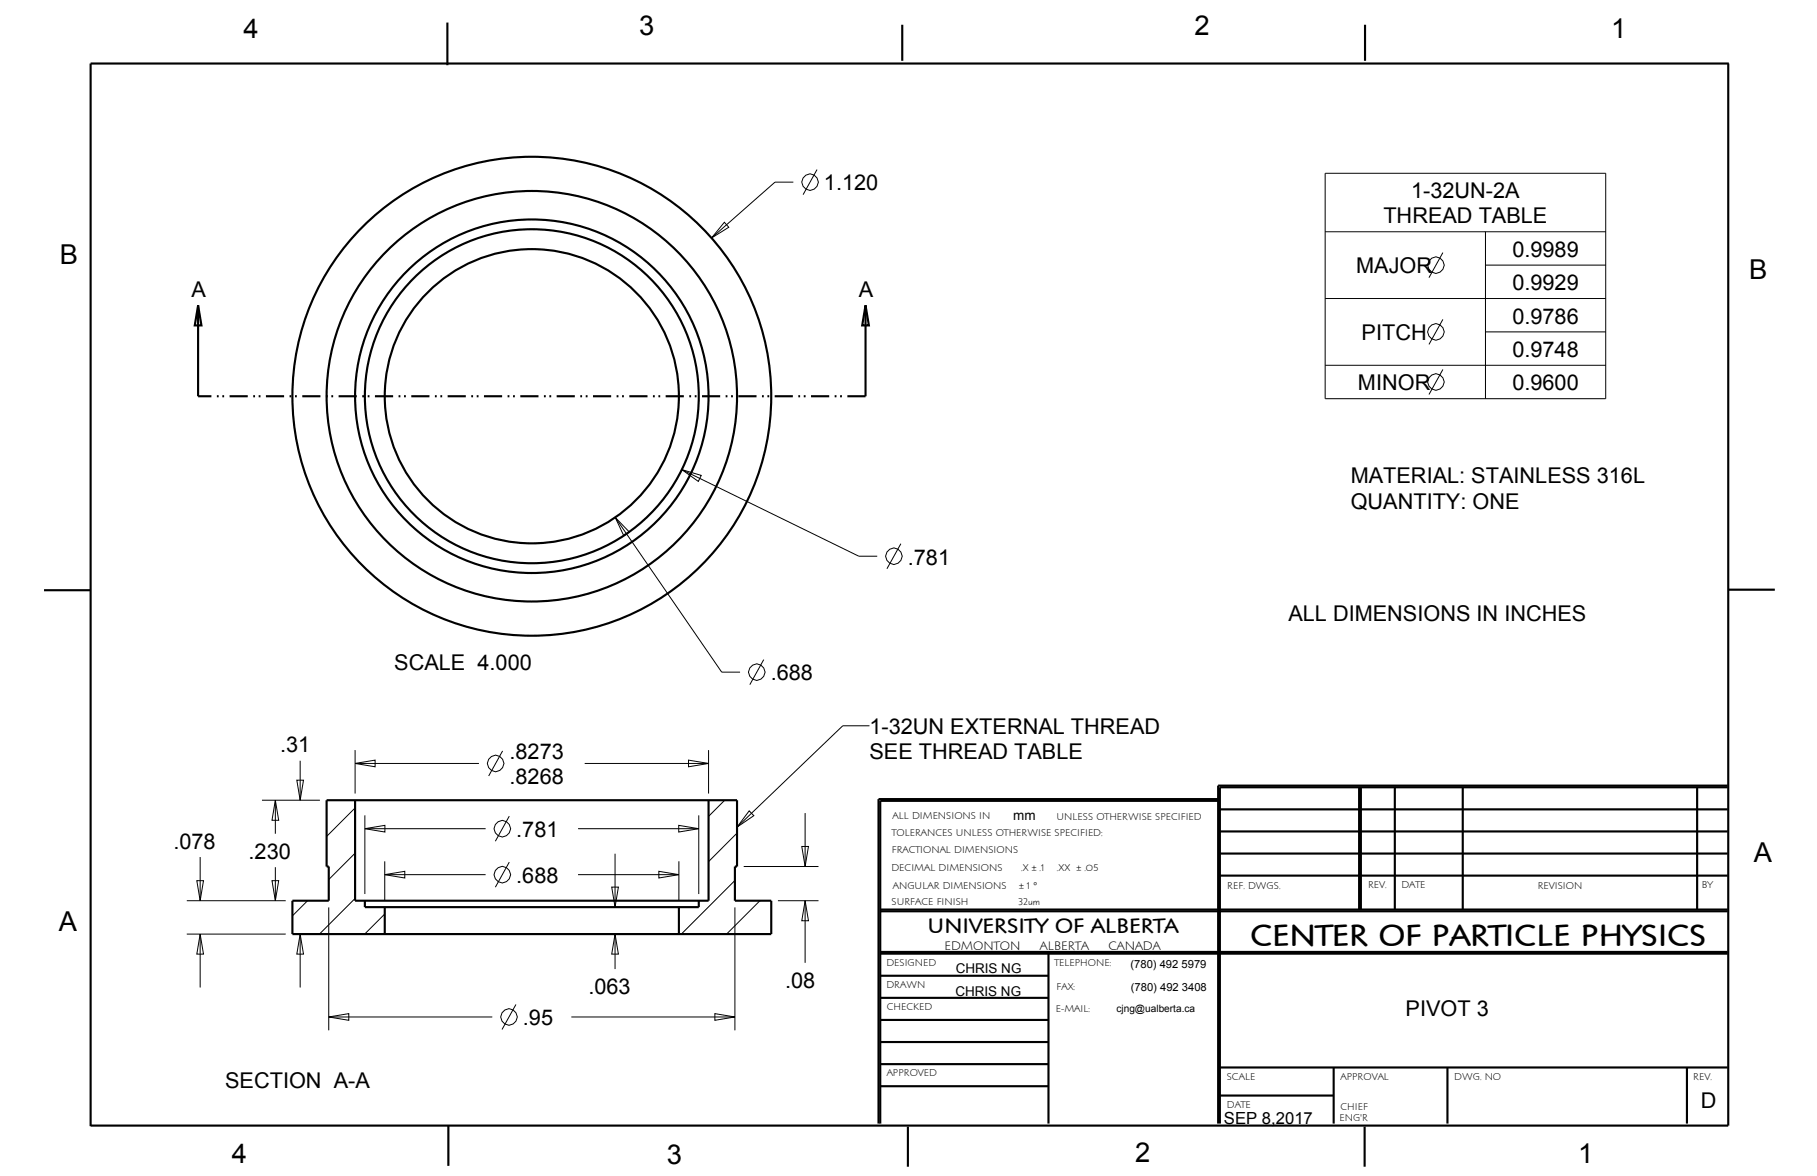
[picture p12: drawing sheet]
<svg xmlns="http://www.w3.org/2000/svg" width="432mm" height="279mm" viewBox="0 0 432 279" stroke-linecap="round" stroke-linejoin="round" font-family="sans-serif">
<g fill="none" stroke="#000" stroke-width=".51">
<path d="M106.3 5.4v10.1M214.4 5.9v8.5M324.4 5.9v8.5M410.7 15.1v252.3h-389.2M410.8 15.1h-389.3v252.5M47.1 72.6l.8 4.7h-1.6zM47.1 72.6v21.5M205.7 72.6l.8 4.7h-1.6zM205.7 72.6v21.5M21.5 140.2h-11M410.7 140.1h11.1M77.6 190.1h97.6v15.8h-.6v8.1h8.7v7.9h-113.8v-7.9h8.6v-8.1h-.5z"/>
<path d="M84.4 190.1v23.9h84v-23.9M289.5 190.3h-80.3v76.6M289.5 189.9h-80.7v77M289.9 197.5h120.7M289.9 192.3h120.7M323 187v29.1M323.4 187v29.1M331.5 187v29.1M347.6 187v29.1M403.3 187v29.1M410.6 186.7h-121.1v80.2M410.6 187h-120.7v79.9"/>
<path d="M86.7 214v1.5h79.4v-1.5M91.4 215.5v6.4M161.3 215.5v6.4M209.2 216.5h201.4M209.2 216.1h201.4M289.9 208h120.7M289.9 202.8h120.7M209.2 237.1h40M209.2 231.8h40M209.2 226.6h201.4M209.2 226.2h201.4M249.2 226.6v40.3"/>
<path d="M209.2 258.1h40M209.2 252.8h40M209.2 247.6h40M209.2 242.3h40M289.9 253.6h120.7M316.9 253.6v13.3M344 253.6v13.3M400.9 253.6v13.3M106.5 267.4v9.6M215.8 267.7v9.5M289.9 260.3h27M324.3 267.7v9.5"/>
</g>
<g fill="none" stroke="#000" stroke-width=".24">
<path d="M172.1 52.8l1.1 1.2-4.1 2.5zM188.5 43.3h-4.3l-15.1 13.2M194.2 40.3l-3.3 5.9M314.9 41.2h66.7v53.5h-66.7zM314.9 55.1h66.7M353 55.1v39.6M314.9 70.9h66.7M342.9 60l-3.3 6M342.9 75.9l-3.3 5.9M353 63h28.6M353 78.8h28.6M314.9 86.8h66.7"/>
<path d="M342.9 87.8l-3.3 5.9M162 111.6l4.7 1.4-.7 1.4zM162 111.6l42.1 20.5h4.4M146.2 122.9l3.4 3.5-1.4 .9zM146.2 122.9l25.3 36.8h4.4M214.1 129.2l-3.3 5.9M181.5 156.7l-3.3 6M84.4 178.2v10.3M119.4 178.4l-3.3 6M168.4 178.2v10.3M206.6 172.4h-6.3l-25.1 24.1M62.3 190.1h13.7"/>
<path d="M65.4 190.1l.8 4.8h-1.6zM65.4 190.1v8M70.5 185.4h1.6l-.8 4.7zM71.3 180.7v9.4M84.4 181.4l4.7-.8v1.6zM84.4 192l-6.8 6.7M84.4 181.4h29.4M86.7 196.9l4.8-.8v1.6zM86.7 193.7v18.7M86.7 196.9h28.7M121 193.9l-3.3 6M137.4 196.9h28.7"/>
<path d="M139 181.4h29.4M161.3 196.1l4.8 .8-4.8 .8zM163.6 180.6l4.8 .8-4.8 .8zM166.1 193.7v18.7M172.2 190.1l-3.8 3.9M175.2 197.9l-6.8 6.8M178 192.6l1.1 1.2-3.9 2.7zM191.3 193.2v12.7M44.4 214h23.5M46.8 209.2h1.6l-.8 4.8zM47.6 203.6v10.4M64.6 209.2h1.6l-.8 4.8z"/>
<path d="M65.4 206v8M73.1 214l-3.6 3.6M78.1 215.6v29.2M84.4 202.7l-6.3 6.3M84.4 213.5l-8.5 8.4M91.4 207.8l4.8-.8v1.6zM91.4 204.6v9.3M91.4 217.2l-4.7 4.7M91.4 207.8h24M121 204.8l-3.3 6M137.4 207.8h23.9M145.4 210.8h1.6l-.8 4.7z"/>
<path d="M146.2 202.8v12.7M156.6 207l4.7 .8-4.7 .8zM161.3 204.6v9.3M174.6 209.2l-12.7 12.7M174.6 215.6v29.2M176.7 205.9h17.8M180.6 214l-7.9 7.9M184.9 214h9.6M190.5 201.1h1.6l-.8 4.8zM191.3 214l.8 4.8h-1.6zM191.3 214v14.8M44.4 221.9h23.5"/>
<path d="M47.6 221.9l.8 4.8h-1.6zM47.6 221.9v12.7M71.3 221.9l.8 4.8h-1.6zM71.3 221.9v12.7M122.6 238.6l-3.3 6M146.2 221.9l.8 4.8h-1.6zM146.2 221.9v8.3M78.1 241.6l4.8-.8v1.6zM78.1 241.6h38.9M135.8 241.6h38.8M169.9 240.8l4.7 .8-4.7 .8z"/>
<circle cx="192.5" cy="43.3" r="1.95"/>
<circle cx="341.2" cy="63" r="1.95"/>
<circle cx="341.2" cy="78.9" r="1.95"/>
<circle cx="341.2" cy="90.8" r="1.95"/>
<circle cx="212.4" cy="132.1" r="1.95"/>
<circle cx="179.8" cy="159.7" r="1.95"/>
<circle cx="117.7" cy="181.4" r="1.95"/>
<circle cx="119.3" cy="196.9" r="1.95"/>
<circle cx="119.3" cy="207.8" r="1.95"/>
<circle cx="120.9" cy="241.6" r="1.95"/>
</g>
<path d="M205.7 94.1h-158.6" fill="none" stroke="#000" stroke-width=".51" stroke-dasharray="4.3 1.3 .4 .9 .4 1.3" stroke-linecap="butt"/>
<!-- layer: 02___PRT_ALL_AXES -->
<g fill="none" stroke="#000" stroke-width=".51">
<circle cx="126.4" cy="94.1" r="56.9"/>
<circle cx="126.4" cy="94.1" r="48.8"/>
<circle cx="126.4" cy="94.1" r="42"/>
<circle cx="126.4" cy="94.1" r="39.7"/>
<circle cx="126.4" cy="94.1" r="35"/>
</g>
<text font-size="7.4" x="297.1" y="224.7">CENTER OF PARTICLE PHYSICS</text>
<g font-size="6.5">
<text x="57.8" y="9">4</text>
<text x="151.9" y="8.3">3</text>
<text x="283.9" y="8.4">2</text>
<text x="382.9" y="9.1">1</text>
<text x="14.2" y="62.7">B</text>
<text x="415.7" y="66.3">B</text>
<text x="416.8" y="204.7">A</text>
<text x="14" y="221.1">A</text>
<text x="55.1" y="276.4">4</text>
<text x="158.4" y="276.5">3</text>
<text x="269.8" y="276.1">2</text>
<text x="375" y="276.3">1</text>
</g>
<g font-size="5.2">
<text x="195.8" y="45.3">1.120</text>
<text x="335.4" y="47.1">1-32UN-2A</text>
<text x="328.8" y="53.1">THREAD TABLE</text>
<text x="322.3" y="65">MAJOR</text>
<text x="359.4" y="61">0.9989</text>
<text x="45.5" y="70.6">A</text>
<text x="204.1" y="70.6">A</text>
<text x="359.4" y="68.9">0.9929</text>
<text x="359.4" y="76.9">0.9786</text>
<text x="323.6" y="80.8">PITCH</text>
<text x="359.4" y="84.8">0.9748</text>
<text x="322.7" y="92.7">MINOR</text>
<text x="359.4" y="92.7">0.9600</text>
<text x="321" y="114.9">MATERIAL: STAINLESS 316L</text>
<text x="321" y="120.8">QUANTITY: ONE</text>
<text x="215.7" y="134.1">.781</text>
<text x="306.2" y="147.6">ALL DIMENSIONS IN INCHES</text>
<text x="93.7" y="159.1">SCALE 4.000</text>
<text x="183.2" y="161.7">.688</text>
<text x="66.6" y="178.8">.31</text>
<text x="206.6" y="174.4">1-32UN EXTERNAL THREAD</text>
<text x="121.1" y="180.4">.8273</text>
<text x="206.6" y="180.4">SEE THREAD TABLE</text>
<text x="121.1" y="186.3">.8268</text>
<text x="41.2" y="201.6">.078</text>
<text x="122.7" y="198.9">.781</text>
<text x="59.1" y="204">.230</text>
<text x="122.7" y="209.8">.688</text>
<text x="139.8" y="236.2">.063</text>
<text x="186.6" y="234.7">.08</text>
<text x="124.3" y="243.6">.95</text>
<text x="334" y="241.3">PIVOT 3</text>
<text x="53.5" y="258.5">SECTION A-A</text>
<text x="404.2" y="263.1">D</text>
</g>
<text font-size="5.1" x="220.4" y="221.7">UNIVERSITY OF ALBERTA</text>
<text font-size="4" x="290.9" y="267">SEP 8,2017</text>
<g font-size="3.2">
<text x="240.8" y="194.8">mm</text>
<text x="227.1" y="231.2">CHRIS NG</text>
<text x="227" y="236.6">CHRIS NG</text>
</g>
<g font-size="3">
<text x="224.4" y="225.6">EDMONTON</text>
<text x="247.1" y="225.6">ALBERTA</text>
<text x="263.4" y="225.6">CANADA</text>
</g>
<g font-size="2.7">
<text x="268.6" y="230">(780) 492 5979</text>
<text x="268.7" y="235.4">(780) 492 3408</text>
</g>
<g font-size="2.4">
<text x="212.1" y="194.6">ALL DIMENSIONS IN</text>
<text x="251.1" y="194.8">UNLESS OTHERWISE SPECIFIED</text>
<text x="211.9" y="198.7">TOLERANCES UNLESS OTHERWISE SPECIFIED:</text>
<text x="211.9" y="202.7">FRACTIONAL DIMENSIONS</text>
<text x="211.8" y="206.9">DECIMAL DIMENSIONS</text>
<text x="242.7" y="206.9">.X ± .1</text>
<text x="251.2" y="206.9">.XX ± .05</text>
<text x="211.9" y="215">SURFACE FINISH</text>
<text x="212.2" y="211.3">ANGULAR DIMENSIONS</text>
<text x="242" y="215">32um</text>
<text x="242.2" y="211.3">± 1 °</text>
<text x="291.7" y="211.3">REF. DWGS.</text>
<text x="325.1" y="211">REV.</text>
<text x="333" y="211">DATE</text>
<text x="365.5" y="211.3">REVISION</text>
<text x="404.4" y="210.9">BY</text>
<text x="210.6" y="229.5">DESIGNED</text>
<text x="250.6" y="229.5">TELEPHONE:</text>
<text x="210.6" y="234.7">DRAWN</text>
<text x="210.7" y="239.9">CHECKED</text>
<text x="251.1" y="235.3">FAX:</text>
<text x="250.9" y="240.4">E-MAIL:</text>
<text x="265.3" y="240.3">cjng@ualberta.ca</text>
<text x="210.7" y="255.6">APPROVED</text>
<text x="291.5" y="256.5">SCALE</text>
<text x="318.6" y="256.6">APPROVAL</text>
<text x="345.6" y="256.6">DWG. NO</text>
<text x="402.4" y="256.5">REV.</text>
<text x="291.5" y="263.2">DATE</text>
<text x="318.6" y="263.7">CHIEF</text>
<text x="318.3" y="266.4">ENG'R</text>
</g>
</svg>
